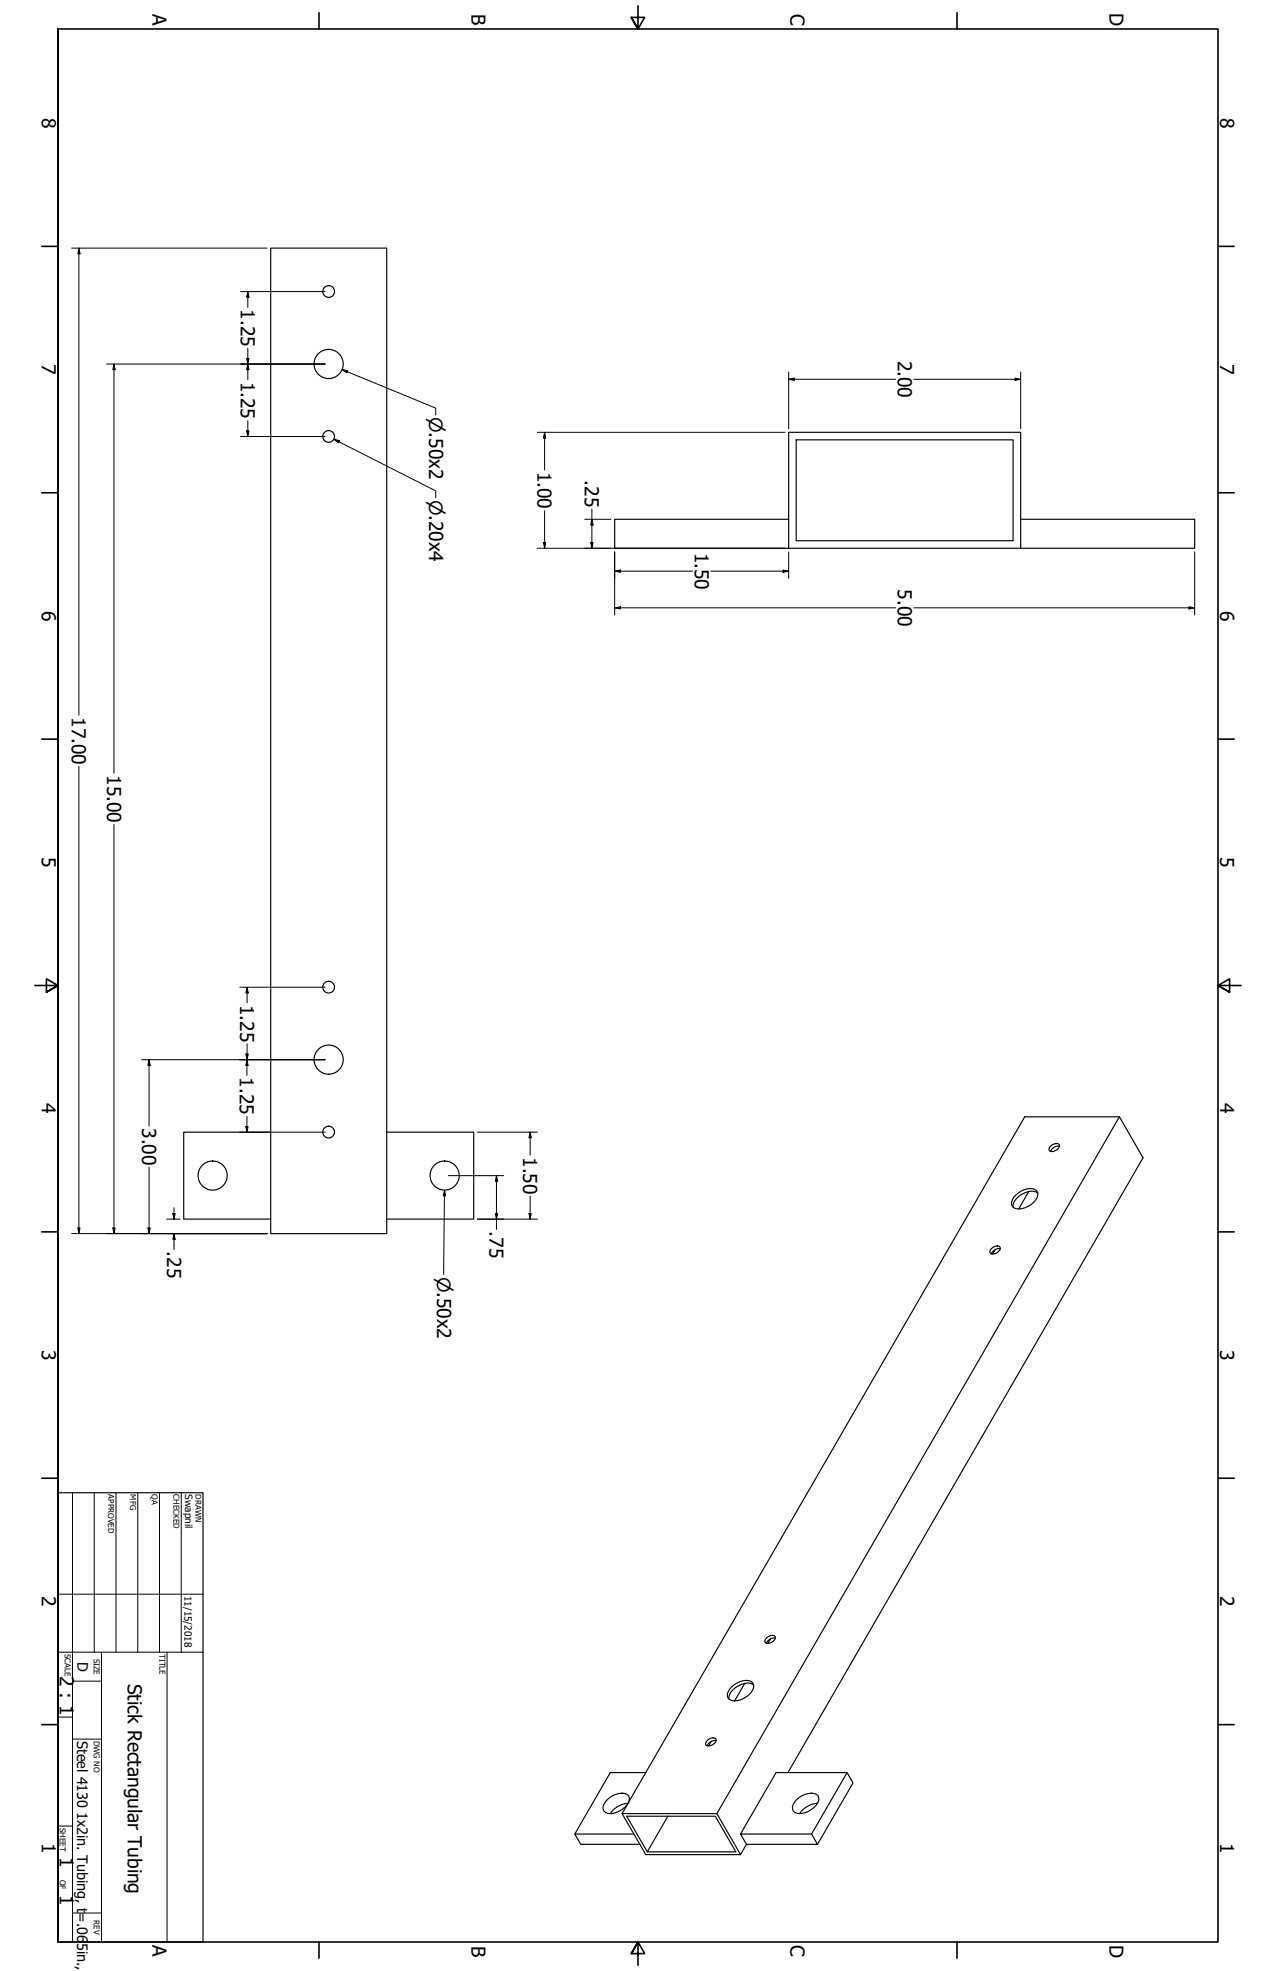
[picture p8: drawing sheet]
<svg xmlns="http://www.w3.org/2000/svg" width="559mm" height="864mm" viewBox="0 0 559 864" stroke-linecap="round" stroke-linejoin="round" font-family="sans-serif">
<!-- layer: Visible (ANSI) -->
<g fill="none" stroke="#000" stroke-width=".51">
<path d="M118.6 108.7h50.8v431.8h-50.8zM348.7 192.7h95v44.2h-95zM345.4 227.5h-76.2v12.7h76.2v-50.8h101.6v50.8h-101.6M447 227.5h76.2v12.7h-76.2M118.6 496.1h-38.1v38.1h38.1M169.4 496.1h38.1v38.1h-38.1M490.2 489.3l-176.3 305.3h-41.5M460.2 502.1a2.86 2.86 0 0 1 3.7-.6 2.92 2.92 0 0 1-4.4 2.6l-.1-.6zM464 502.2a3.7 3.7 0 0 0-3.9 2.3M444.8 523.6a8.5 8.5 0 0 1 8.7-2.3 3.5 3.5 0 0 1-.9 5.5 8.4 8.4 0 0 1-8.6 2.4 3.5 3.5 0 0 1 .8-5.6zM450.5 522l-4.3 7.7M454.5 522.7a8.1 8.1 0 0 0-10 3.3l-.9 2 .1 1"/>
<path d="M434.3 547a2.86 2.86 0 0 1 3.7-.6 2.92 2.92 0 0 1-4.4 2.6l-.1-.6zM435.9 547.5l-1.2 2M438.1 547.1a3.7 3.7 0 0 0-4 2.3M335.7 717.6a2.97 2.97 0 0 1 3.8-.6 2.95 2.95 0 0 1-4.5 2.6l.2-1.3zM337.4 718.1l-1.2 2M339.5 717.7a3.5 3.5 0 0 0-3.8 2.3M320.4 739.1a8.5 8.5 0 0 1 8.6-2.3 2.86 2.86 0 0 1 .1 4.5 8.6 8.6 0 0 1-9.5 3.4 2.86 2.86 0 0 1-.1-4.5zM326.1 737.6l-4.4 7.6M330 738.3a6.1 6.1 0 0 0-6.8 .5 6.3 6.3 0 0 0-4 5.7M282.8 776.7h-15.5l-15.6 26.9 2.6 4.5h25.9M309.8 762.5a2.93 2.93 0 0 1 3.8-.6 2.99 2.99 0 0 1-4.5 2.6l-.1-.6zM311.5 763l-1.2 2"/>
<path d="M313.6 762.6a3.7 3.7 0 0 0-3.9 2.3M345.1 776.7l155.5-269.4-10.4-18h-41.4l-176.4 305.3 10.4 18h41.5M371 776.7l-15.6 26.9 2.6 4.5h-31.1M265.9 788.5a8.5 8.5 0 0 1 8.7-2.3 3.5 3.5 0 0 1-.8 5.5 8.5 8.5 0 0 1-8.6 2.4 2.79 2.79 0 0 1-.2-4.5zM275 790.1a10.2 10.2 0 0 0-7.7 4.5M292.5 795.8l-9 15.6h38.8l-9.1-15.6h-38.8l9.1 15.6M313.9 794.6l10.4 18 2.6-4.5M348.9 788.5a8.5 8.5 0 0 1 8.6-2.3 2.86 2.86 0 0 1 .1 4.5 8.6 8.6 0 0 1-9.5 3.4 2.9 2.9 0 0 1-.1-4.5zM358 790.1a10.2 10.2 0 0 0-7.8 4.5M251.7 803.6h25.9M324.3 803.6l15.6-26.9h31.1l2.6 4.5-15.6 26.9M355.4 803.6h-31.1l2.6 4.5"/>
<circle cx="143.9" cy="127.7" r="2.57"/>
<circle cx="143.9" cy="159.5" r="6.4"/>
<circle cx="143.9" cy="191.2" r="2.57"/>
<circle cx="143.9" cy="432.5" r="2.57"/>
<circle cx="143.9" cy="464.3" r="6.4"/>
<circle cx="143.9" cy="496" r="2.57"/>
<circle cx="93.1" cy="515.1" r="6.4"/>
<circle cx="194.7" cy="515.1" r="6.4"/>
</g>
<!-- layer: Border (ANSI) -->
<g fill="none" stroke="#000" stroke-width=".7">
<path d="M25.4 12.7h508v838.2h-508v-838.2v838.2M139.7 5.6v7.1M279.4 2.5v10.2l2.9-5.1h-5.8l2.9 5.1-2.9-5.1M419.1 5.6v7.1M18.3 107.9h7.1M533.4 107.9h7.1M18.3 215.9h7.1M533.4 215.9h7.1M18.3 323.8h7.1M533.4 323.8h7.1M15.2 431.8h10.2l-5.1-2.9v5.8l5.1-2.9-5.1 2.9M543.6 431.8h-10.2l5.1-2.9v5.8l-5.1-2.9 5.1 2.9"/>
<path d="M18.3 539.8h7.1M533.4 539.8h7.1M18.3 647.7h7.1M533.4 647.7h7.1M18.3 755.6h7.1M533.4 755.6h7.1M139.7 850.9v7.1M276.5 856l2.9-5.1-2.9 5.1h5.8l-2.9-5.1v10.2M419.1 850.9v7.1"/>
</g>
<!-- layer: Title (ANSI) -->
<g fill="none" stroke="#000" stroke-width=".44">
<path d="M31.7 654v196.9M41.3 654v69.9M50.8 654v69.9M60.3 654v69.9M69.8 654v69.9M79.4 654v69.9M25.4 698.5h63.5M25.4 723.9h63.5M31.7 736.6h12.7M44.4 723.9v127M73.2 723.9v127M25.4 752.3h6.3"/>
<path d="M31.7 762h12.7M25.4 800.1h6.3M31.7 838.2h12.7"/>
</g>
<path d="M25.4 654h63.5v196.9h-63.5z" fill="none" stroke="#000" stroke-width=".51"/>
<!-- layer: Dimension (ANSI) -->
<g fill="none" stroke="#000" stroke-width=".44">
<path d="M31.4 108.7h85.6M34.5 108.7l.6 2.5h-1zM34.5 108.7v204.7M105.3 127.8h37.1M108.5 127.8l.5 2.4h-1zM108.5 127.8v6.9M46.7 159.5h95.7M49.9 159.5l.5 2.5h-1zM49.9 159.5v179.3M108 157h1l-.5 2.5zM108.5 159.5l.5 2.5h-1zM108.5 152.6v13.8"/>
<path d="M149.8 161.9l2.5 .5-.4 .9zM149.8 161.9l41 16.9v3M345.4 166.2l2.5-.5v1zM345.4 166.2h46.8M345.4 163v24.8M400.2 166.2h46.8M444.5 165.7l2.5 .5-2.5 .5zM447 163v24.8M105.3 191.3h37.1M108 188.8h1l-.5 2.5zM108.5 184.3v7M146.2 192.4l2.5 .7-.5 .9z"/>
<path d="M146.2 192.4l44.6 22.7v3M235.3 189.4h108.5M238.5 189.4l.5 2.6h-1zM238.5 189.4v16.5M238 237.7h1l-.5 2.5zM238.5 223.8v16.4M256 227.5h11.6M258.7 237.7h1l-.5 2.5zM259.2 227.5l.5 2.6h-1zM259.2 223v17.2M235.3 240.2h108.5M269.2 250.3l2.5-.6v1.1z"/>
<path d="M269.2 250.3h34.1M269.2 241.8v27.7M311.3 250.3h34.1M342.9 249.7l2.5 .6-2.5 .5zM345.4 241.8v11.6M523.2 241.8v27.7M269.2 266.3l2.5-.4v.9zM269.2 266.3h123M400.2 266.3h123M520.7 265.9l2.5 .4-2.5 .5zM34.5 335.9v204.6M49.9 361.3v179.2"/>
<path d="M105 432.6h37.4M108.2 432.6l.5 2.4h-1zM108.2 432.6v6.9M108.2 457.4l-.1 13.8M62.1 464.3h80.3M65.3 464.3l.5 2.5h-1zM65.3 464.3v29.2M107.7 461.8h1l-.5 2.5zM108.1 464.3l.5 2.5h-1zM105 496.1h37.4M107.6 493.6h1l-.5 2.5zM108.1 489.1v7"/>
<path d="M209 496.1h26.3M232.2 496.1l.5 2.4h-1.1zM232.2 496.1v10.1M65.3 511.4v29.1M196.3 515.1h24.3M217.4 515.1l.5 2.5h-1zM217.4 515.1v23.6M34.1 538h1l-.6 2.5zM49.4 538h1l-.5 2.5zM64.8 538h1l-.5 2.5zM73 534.2h5.9M75.7 531.7h1l-.5 2.5z"/>
<path d="M76.2 529.1v5.1M194.7 521.5l.4 2.4h-1zM194.7 521.5l-.4 37M209 534.2h26.3M216.9 531.7h1l-.5 2.5zM231.6 531.7h1.1l-.5 2.5zM232.2 524.1v10.1M31.4 540.5h85.6M76.2 540.5l.5 2.5h-1zM76.2 540.5v7"/>
</g>
<g fill="#000">
<path d="M34.5 108.7l.6 2.5h-1z" fill-rule="evenodd"/>
<path d="M108.5 127.8l.5 2.4h-1z" fill-rule="evenodd"/>
<path d="M108 157h1l-.5 2.5z" fill-rule="evenodd"/>
<path d="M49.9 159.5l.5 2.5h-1z" fill-rule="evenodd"/>
<path d="M108.5 159.5l.5 2.5h-1z" fill-rule="evenodd"/>
<path d="M149.8 161.9l2.5 .5-.4 .9z" fill-rule="evenodd"/>
<path d="M345.4 166.2l2.5-.5v1z" fill-rule="evenodd"/>
<path d="M444.5 165.7l2.5 .5-2.5 .5z" fill-rule="evenodd"/>
<path d="M108 188.8h1l-.5 2.5z" fill-rule="evenodd"/>
<path d="M146.2 192.4l2.5 .7-.5 .9z" fill-rule="evenodd"/>
<path d="M238.5 189.4l.5 2.6h-1z" fill-rule="evenodd"/>
<path d="M238 237.7h1l-.5 2.5z" fill-rule="evenodd"/>
<path d="M258.7 237.7h1l-.5 2.5z" fill-rule="evenodd"/>
<path d="M259.2 227.5l.5 2.6h-1z" fill-rule="evenodd"/>
<path d="M269.2 250.3l2.5-.6v1.1z" fill-rule="evenodd"/>
<path d="M342.9 249.7l2.5 .6-2.5 .5z" fill-rule="evenodd"/>
<path d="M269.2 266.3l2.5-.4v.9z" fill-rule="evenodd"/>
<path d="M520.7 265.9l2.5 .4-2.5 .5z" fill-rule="evenodd"/>
<path d="M108.2 432.6l.5 2.4h-1z" fill-rule="evenodd"/>
<path d="M65.3 464.3l.5 2.5h-1z" fill-rule="evenodd"/>
<path d="M107.7 461.8h1l-.5 2.5z" fill-rule="evenodd"/>
<path d="M108.1 464.3l.5 2.5h-1z" fill-rule="evenodd"/>
<path d="M107.6 493.6h1l-.5 2.5z" fill-rule="evenodd"/>
<path d="M232.2 496.1l.5 2.4h-1.1z" fill-rule="evenodd"/>
<path d="M217.4 515.1l.5 2.5h-1z" fill-rule="evenodd"/>
<path d="M34.1 538h1l-.6 2.5z" fill-rule="evenodd"/>
<path d="M49.4 538h1l-.5 2.5z" fill-rule="evenodd"/>
<path d="M64.8 538h1l-.5 2.5z" fill-rule="evenodd"/>
<path d="M75.7 531.7h1l-.5 2.5z" fill-rule="evenodd"/>
<path d="M194.7 521.5l.4 2.4h-1z" fill-rule="evenodd"/>
<path d="M216.9 531.7h1l-.5 2.5z" fill-rule="evenodd"/>
<path d="M231.6 531.7h1.1l-.5 2.5z" fill-rule="evenodd"/>
<path d="M76.2 540.5l.5 2.5h-1z" fill-rule="evenodd"/>
</g>
<g font-size="8.4">
<text x="485.9" y="5.8" transform="rotate(90 485.9 5.8)">D</text>
<text x="66.8" y="6.1" transform="rotate(90 66.8 6.1)">A</text>
<text x="206.5" y="6.2" transform="rotate(90 206.5 6.2)">B</text>
<text x="346.2" y="6.1" transform="rotate(90 346.2 6.1)">C</text>
<text x="18.3" y="51.7" transform="rotate(90 18.3 51.7)">8</text>
<text x="534.4" y="51.7" transform="rotate(90 534.4 51.7)">8</text>
<text x="105.5" y="135.5" transform="rotate(90 105.5 135.5)">1.25</text>
<text x="18.3" y="159.6" transform="rotate(90 18.3 159.6)">7</text>
<text x="393.1" y="158.1" transform="rotate(90 393.1 158.1)">2.00</text>
<text x="534.4" y="159.6" transform="rotate(90 534.4 159.6)">7</text>
<text x="105.5" y="167.3" transform="rotate(90 105.5 167.3)">1.25</text>
<text x="235.5" y="206.7" transform="rotate(90 235.5 206.7)">1.00</text>
<text x="256.2" y="210.5" transform="rotate(90 256.2 210.5)">.25</text>
<text x="304.2" y="242.1" transform="rotate(90 304.2 242.1)">1.50</text>
<text x="393.1" y="258.2" transform="rotate(90 393.1 258.2)">5.00</text>
<text x="18.3" y="267.6" transform="rotate(90 18.3 267.6)">6</text>
<text x="534.4" y="267.6" transform="rotate(90 534.4 267.6)">6</text>
<text x="31.5" y="314.2" transform="rotate(90 31.5 314.2)">17.00</text>
<text x="46.9" y="339.6" transform="rotate(90 46.9 339.6)">15.00</text>
<text x="18.3" y="375.5" transform="rotate(90 18.3 375.5)">5</text>
<text x="534.4" y="375.5" transform="rotate(90 534.4 375.5)">5</text>
<text x="105.2" y="440.3" transform="rotate(90 105.2 440.3)">1.25</text>
<text x="105.1" y="472.1" transform="rotate(90 105.1 472.1)">1.25</text>
<text x="18.3" y="483.5" transform="rotate(90 18.3 483.5)">4</text>
<text x="534.4" y="483.5" transform="rotate(90 534.4 483.5)">4</text>
<text x="62.2" y="494.3" transform="rotate(90 62.2 494.3)">3.00</text>
<text x="229.1" y="507" transform="rotate(90 229.1 507)">1.50</text>
<text x="214.4" y="539.5" transform="rotate(90 214.4 539.5)">.75</text>
<text x="73.2" y="548.3" transform="rotate(90 73.2 548.3)">.25</text>
<text x="18.3" y="591.4" transform="rotate(90 18.3 591.4)">3</text>
<text x="534.4" y="591.4" transform="rotate(90 534.4 591.4)">3</text>
<text x="18.3" y="699.4" transform="rotate(90 18.3 699.4)">2</text>
<text x="534.4" y="699.4" transform="rotate(90 534.4 699.4)">2</text>
<text x="26.2" y="734.3" transform="rotate(90 26.2 734.3)">2 : 1</text>
<text x="55.9" y="737.8" transform="rotate(90 55.9 737.8)">Stick Rectangular Tubing</text>
<text x="18.3" y="807.3" transform="rotate(90 18.3 807.3)">1</text>
<text x="534.4" y="807.3" transform="rotate(90 534.4 807.3)">1</text>
<text x="26.2" y="813.8" transform="rotate(90 26.2 813.8)">1</text>
<text x="26.2" y="830.5" transform="rotate(90 26.2 830.5)">1</text>
<text x="66.8" y="852.4" transform="rotate(90 66.8 852.4)">A</text>
<text x="206.5" y="852.5" transform="rotate(90 206.5 852.5)">B</text>
<text x="346.2" y="852.4" transform="rotate(90 346.2 852.4)">C</text>
<text x="485.9" y="852.1" transform="rotate(90 485.9 852.1)">D</text>
</g>
<g font-size="8">
<text x="187.9" y="182.6" transform="rotate(90 187.9 182.6)">⌀.50x2</text>
<text x="187.9" y="218.9" transform="rotate(90 187.9 218.9)">⌀.20x4</text>
<text x="191.4" y="559.3" transform="rotate(90 191.4 559.3)">⌀.50x2</text>
</g>
<g font-size="6.3">
<text x="33.9" y="728.1" transform="rotate(90 33.9 728.1)">D</text>
<text x="33.8" y="762.8" transform="rotate(90 33.8 762.8)">Steel 4130</text>
<text x="33.8" y="794.1" transform="rotate(90 33.8 794.1)">1x2in. Tubing, t=.06</text>
<text x="33.8" y="851.2" transform="rotate(90 33.8 851.2)">5in.,L</text>
</g>
<g font-size="4.4">
<text x="81" y="654.8" transform="rotate(90 81 654.8)">Swapnil</text>
<text x="80.8" y="699.3" transform="rotate(90 80.8 699.3)">11/15/2018</text>
</g>
<g font-size="3.5">
<text x="47.4" y="654.8" transform="rotate(90 47.4 654.8)">APPROVED</text>
<text x="57" y="654.8" transform="rotate(90 57 654.8)">MFG</text>
<text x="66.5" y="654.8" transform="rotate(90 66.5 654.8)">QA</text>
<text x="76" y="654.8" transform="rotate(90 76 654.8)">CHECKED</text>
<text x="85.6" y="654.8" transform="rotate(90 85.6 654.8)">DRAWN</text>
<text x="28.4" y="724.7" transform="rotate(90 28.4 724.7)">SCALE</text>
<text x="69.8" y="724.7" transform="rotate(90 69.8 724.7)">TITLE</text>
<text x="41.1" y="726.7" transform="rotate(90 41.1 726.7)">SIZE</text>
<text x="41.1" y="762.8" transform="rotate(90 41.1 762.8)">DWG NO</text>
<text x="26.2" y="800.9" transform="rotate(90 26.2 800.9)">SHEET</text>
<text x="26.2" y="823.5" transform="rotate(90 26.2 823.5)">OF</text>
<text x="41.1" y="841.4" transform="rotate(90 41.1 841.4)">REV</text>
</g>
</svg>
